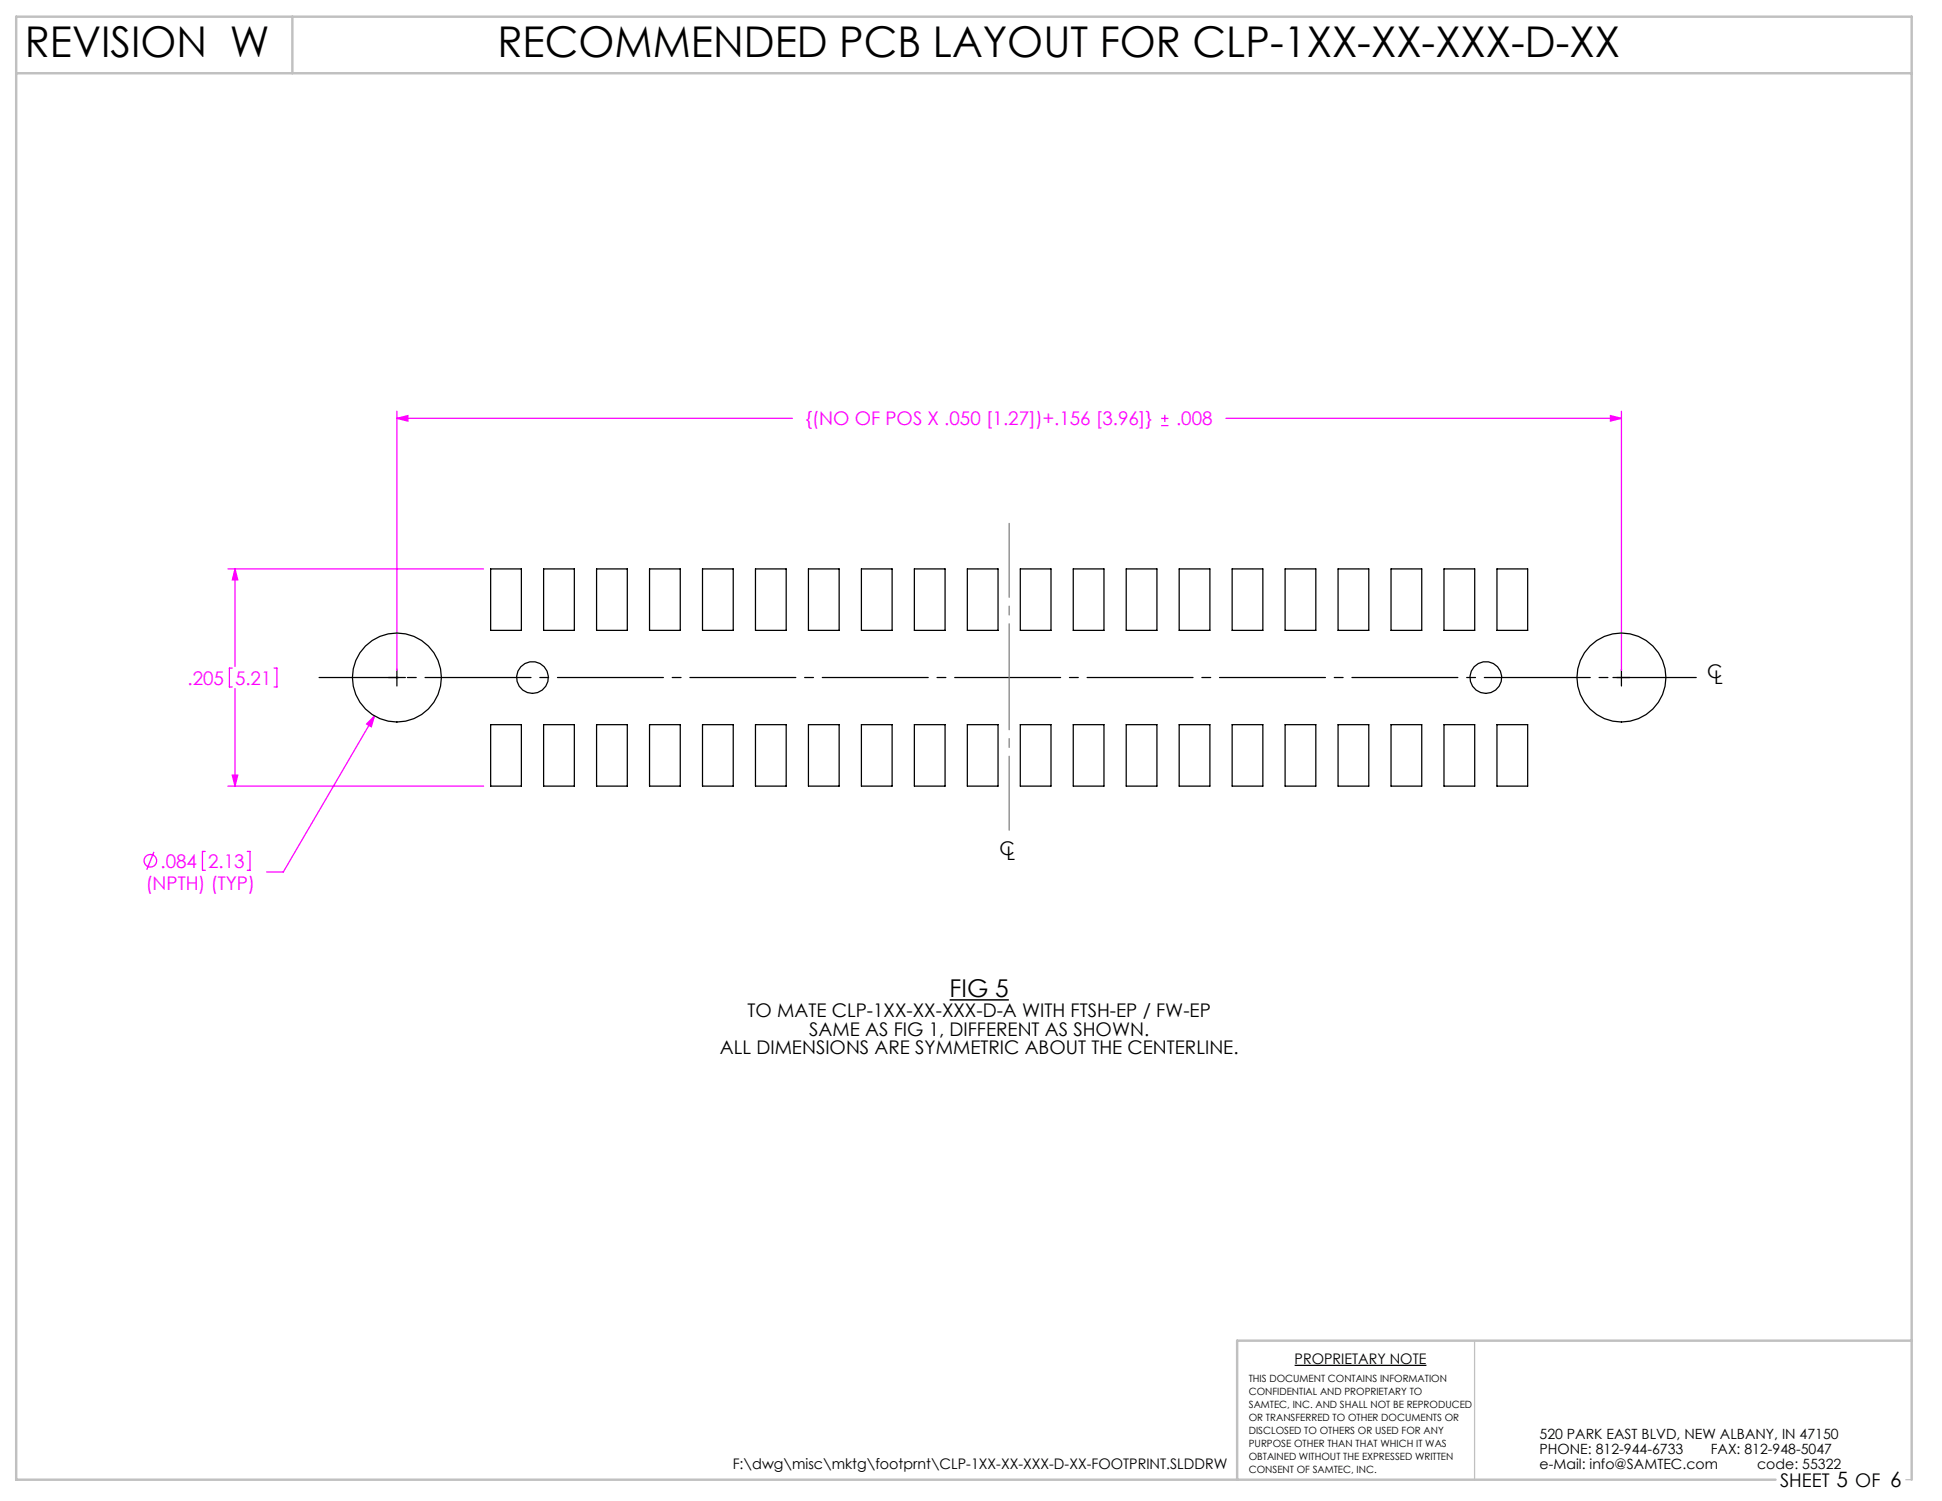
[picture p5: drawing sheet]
<svg xmlns="http://www.w3.org/2000/svg" width="279mm" height="216mm" viewBox="0 0 279 216" stroke-linecap="round" stroke-linejoin="round" font-family="sans-serif">
<path d="M212.2 192.8v20M274.2 212.8h.8" fill="none" stroke="#c0c0c0" stroke-width=".18"/>
<path d="M2.3 10.5h272.7M42.1 2.4v8.1M275 192.8h-97v20M255.5 212.8h-253.2v-210.4h272.7v210.4" fill="none" stroke="#c0c0c0" stroke-width=".35"/>
<g fill="none" stroke="#f0f" stroke-width=".18">
<path d="M57.1 59.2v37.2M167.6 59.7v1M231.7 59.8l1.6 .4-1.6 .4zM233.3 59.2v37.2M57.1 60.2h56.9M57.1 60.2l1.6-.4v.8zM167.1 61.2h1M167.1 60.2h1M176.4 60.2h56.9M32.8 81.8h36.8M33.4 96.1h-.4v2.7h.4M33.8 81.8v14.1"/>
<path d="M33.8 99v14.1M33.8 81.8l.4 1.6h-.8zM39.4 96.1h.4v2.7h-.4M32.8 113.1h36.8M33.4 111.5h.8l-.4 1.6zM53.9 103l-.5 1.5-.7-.4zM53.9 103l-13.1 22.4h-2.4M22.2 122.5l-1.1 2.6M29.5 122.5h-.4v2.7h.4M35.6 122.5h.4v2.7h-.4"/>
<circle cx="21.6" cy="123.8" r=".9"/>
</g>
<path d="M136.6 143.8h8.5" fill="none" stroke="#000" stroke-width=".21"/>
<path d="M244 97.5h-198.1" fill="none" stroke="#000" stroke-width=".18" stroke-dasharray="15.2 1.3 1.3 1.3" stroke-dashoffset="3.8"/>
<path d="M55.9 97.5h2.4M57.1 96.2v2.5M232.1 97.5h2.4M233.3 96.2v2.5" fill="none" stroke="#000" stroke-width=".18"/>
<path d="M145.2 75.3v44.1" fill="none" stroke="#808080" stroke-width=".18" stroke-dasharray="15.2 1.3 1.3 1.3" stroke-dashoffset="4.6"/>
<path d="M53.9 103l-1.2 1.1 .7 .4zM33.8 81.8l.4 1.6h-.8zM33.4 111.5h.8l-.4 1.6zM57.1 60.2l1.6-.4v.8zM231.7 59.8l1.6 .4-1.6 .4z" fill="#f0f"/>
<g fill="none" stroke="#000" stroke-width=".18">
<path d="M70.6 81.8h4.4v8.9h-4.4zM78.2 81.8h4.4v8.9h-4.4zM85.8 81.8h4.5v8.9h-4.5zM93.5 81.8h4.4v8.9h-4.4zM101.1 81.8h4.4v8.9h-4.4zM108.7 81.8h4.4v8.9h-4.4zM116.3 81.8h4.4v8.9h-4.4zM123.9 81.8h4.5v8.9h-4.5zM131.6 81.8h4.4v8.9h-4.4zM139.2 81.8h4.4v8.9h-4.4zM146.8 81.8h4.4v8.9h-4.4zM154.4 81.8h4.4v8.9h-4.4z"/>
<path d="M162 81.8h4.5v8.9h-4.5zM169.7 81.8h4.4v8.9h-4.4zM177.3 81.8h4.4v8.9h-4.4zM184.9 81.8h4.4v8.9h-4.4zM192.5 81.8h4.4v8.9h-4.4zM200.1 81.8h4.5v8.9h-4.5zM207.8 81.8h4.4v8.9h-4.4zM215.4 81.8h4.4v8.9h-4.4zM70.6 104.2h4.4v8.9h-4.4zM78.2 104.2h4.4v8.9h-4.4zM85.8 104.2h4.5v8.9h-4.5zM93.5 104.2h4.4v8.9h-4.4z"/>
<path d="M101.1 104.2h4.4v8.9h-4.4zM108.7 104.2h4.4v8.9h-4.4zM116.3 104.2h4.4v8.9h-4.4zM123.9 104.2h4.5v8.9h-4.5zM131.6 104.2h4.4v8.9h-4.4zM139.2 104.2h4.4v8.9h-4.4zM146.8 104.2h4.4v8.9h-4.4zM154.4 104.2h4.4v8.9h-4.4zM162 104.2h4.5v8.9h-4.5zM169.7 104.2h4.4v8.9h-4.4zM177.3 104.2h4.4v8.9h-4.4zM184.9 104.2h4.4v8.9h-4.4z"/>
<path d="M192.5 104.2h4.4v8.9h-4.4zM200.1 104.2h4.5v8.9h-4.5zM207.8 104.2h4.4v8.9h-4.4zM215.4 104.2h4.4v8.9h-4.4zM186.3 196.4h18.9"/>
<circle cx="57.1" cy="97.5" r="6.4"/>
<circle cx="76.6" cy="97.5" r="2.29"/>
<circle cx="213.8" cy="97.5" r="2.29"/>
<circle cx="233.3" cy="97.5" r="6.4"/>
</g>
<g font-size="6.1">
<text x="3.6" y="8.2">REVISION W</text>
<text x="71.6" y="8.2">RECOMMENDED PCB LAYOUT FOR CLP-1XX-XX-XXX-D-XX</text>
</g>
<text font-size="3.5" x="136.6" y="143.4">FIG 5</text>
<g font-size="2.7" fill="#f0f">
<text x="115.9" y="61.2">{(NO OF POS X .050 [1.27])+.156 [3.96]}</text>
<text x="169.2" y="61.2">.008</text>
<text x="27" y="98.5">.205</text>
<text x="33.8" y="98.5">5.21</text>
<text x="23.1" y="124.8">.084</text>
<text x="29.9" y="124.8">2.13</text>
<text x="21" y="128">(NPTH) (TYP)</text>
</g>
<g font-size="2.7">
<text x="245.6" y="97.5">C</text>
<text x="246.6" y="98.3">L</text>
<text x="143.8" y="122.9">C</text>
<text x="144.8" y="123.7">L</text>
<text x="107.6" y="146.3">TO MATE CLP-1XX-XX-XXX-D-A WITH FTSH-EP / FW-EP</text>
<text x="116.4" y="148.9">SAME AS FIG 1, DIFFERENT AS SHOWN.</text>
<text x="103.6" y="151.6">ALL DIMENSIONS ARE SYMMETRIC ABOUT THE CENTERLINE.</text>
<text x="256.1" y="213.9">SHEET 5 OF 6</text>
</g>
<g font-size="2.1">
<text x="186.3" y="196.2">PROPRIETARY NOTE</text>
<text x="105.4" y="211.3">F:\dwg\misc\mktg\footprnt\CLP-1XX-XX-XXX-D-XX-FOOTPRINT.SLDDRW</text>
</g>
<g font-size="2">
<text x="221.5" y="207">520 PARK EAST BLVD, NEW ALBANY, IN 47150</text>
<text x="221.5" y="209.2">PHONE: 812-944-6733</text>
<text x="246.1" y="209.2">FAX: 812-948-5047</text>
<text x="221.5" y="211.3">e-Mail: info@SAMTEC.com</text>
<text x="252.8" y="211.3">code: 55322</text>
</g>
<g font-size="1.4">
<text x="179.7" y="198.8">THIS DOCUMENT CONTAINS INFORMATION</text>
<text x="179.7" y="200.6">CONFIDENTIAL AND PROPRIETARY TO</text>
<text x="179.7" y="202.5">SAMTEC, INC. AND SHALL NOT BE REPRODUCED</text>
<text x="179.7" y="204.4">OR TRANSFERRED TO OTHER DOCUMENTS OR</text>
<text x="179.7" y="206.2">DISCLOSED TO OTHERS OR USED FOR ANY</text>
<text x="179.7" y="208.1">PURPOSE OTHER THAN THAT WHICH IT WAS</text>
<text x="179.7" y="210">OBTAINED WITHOUT THE EXPRESSED WRITTEN</text>
<text x="179.7" y="211.8">CONSENT OF SAMTEC, INC.</text>
</g>
</svg>
